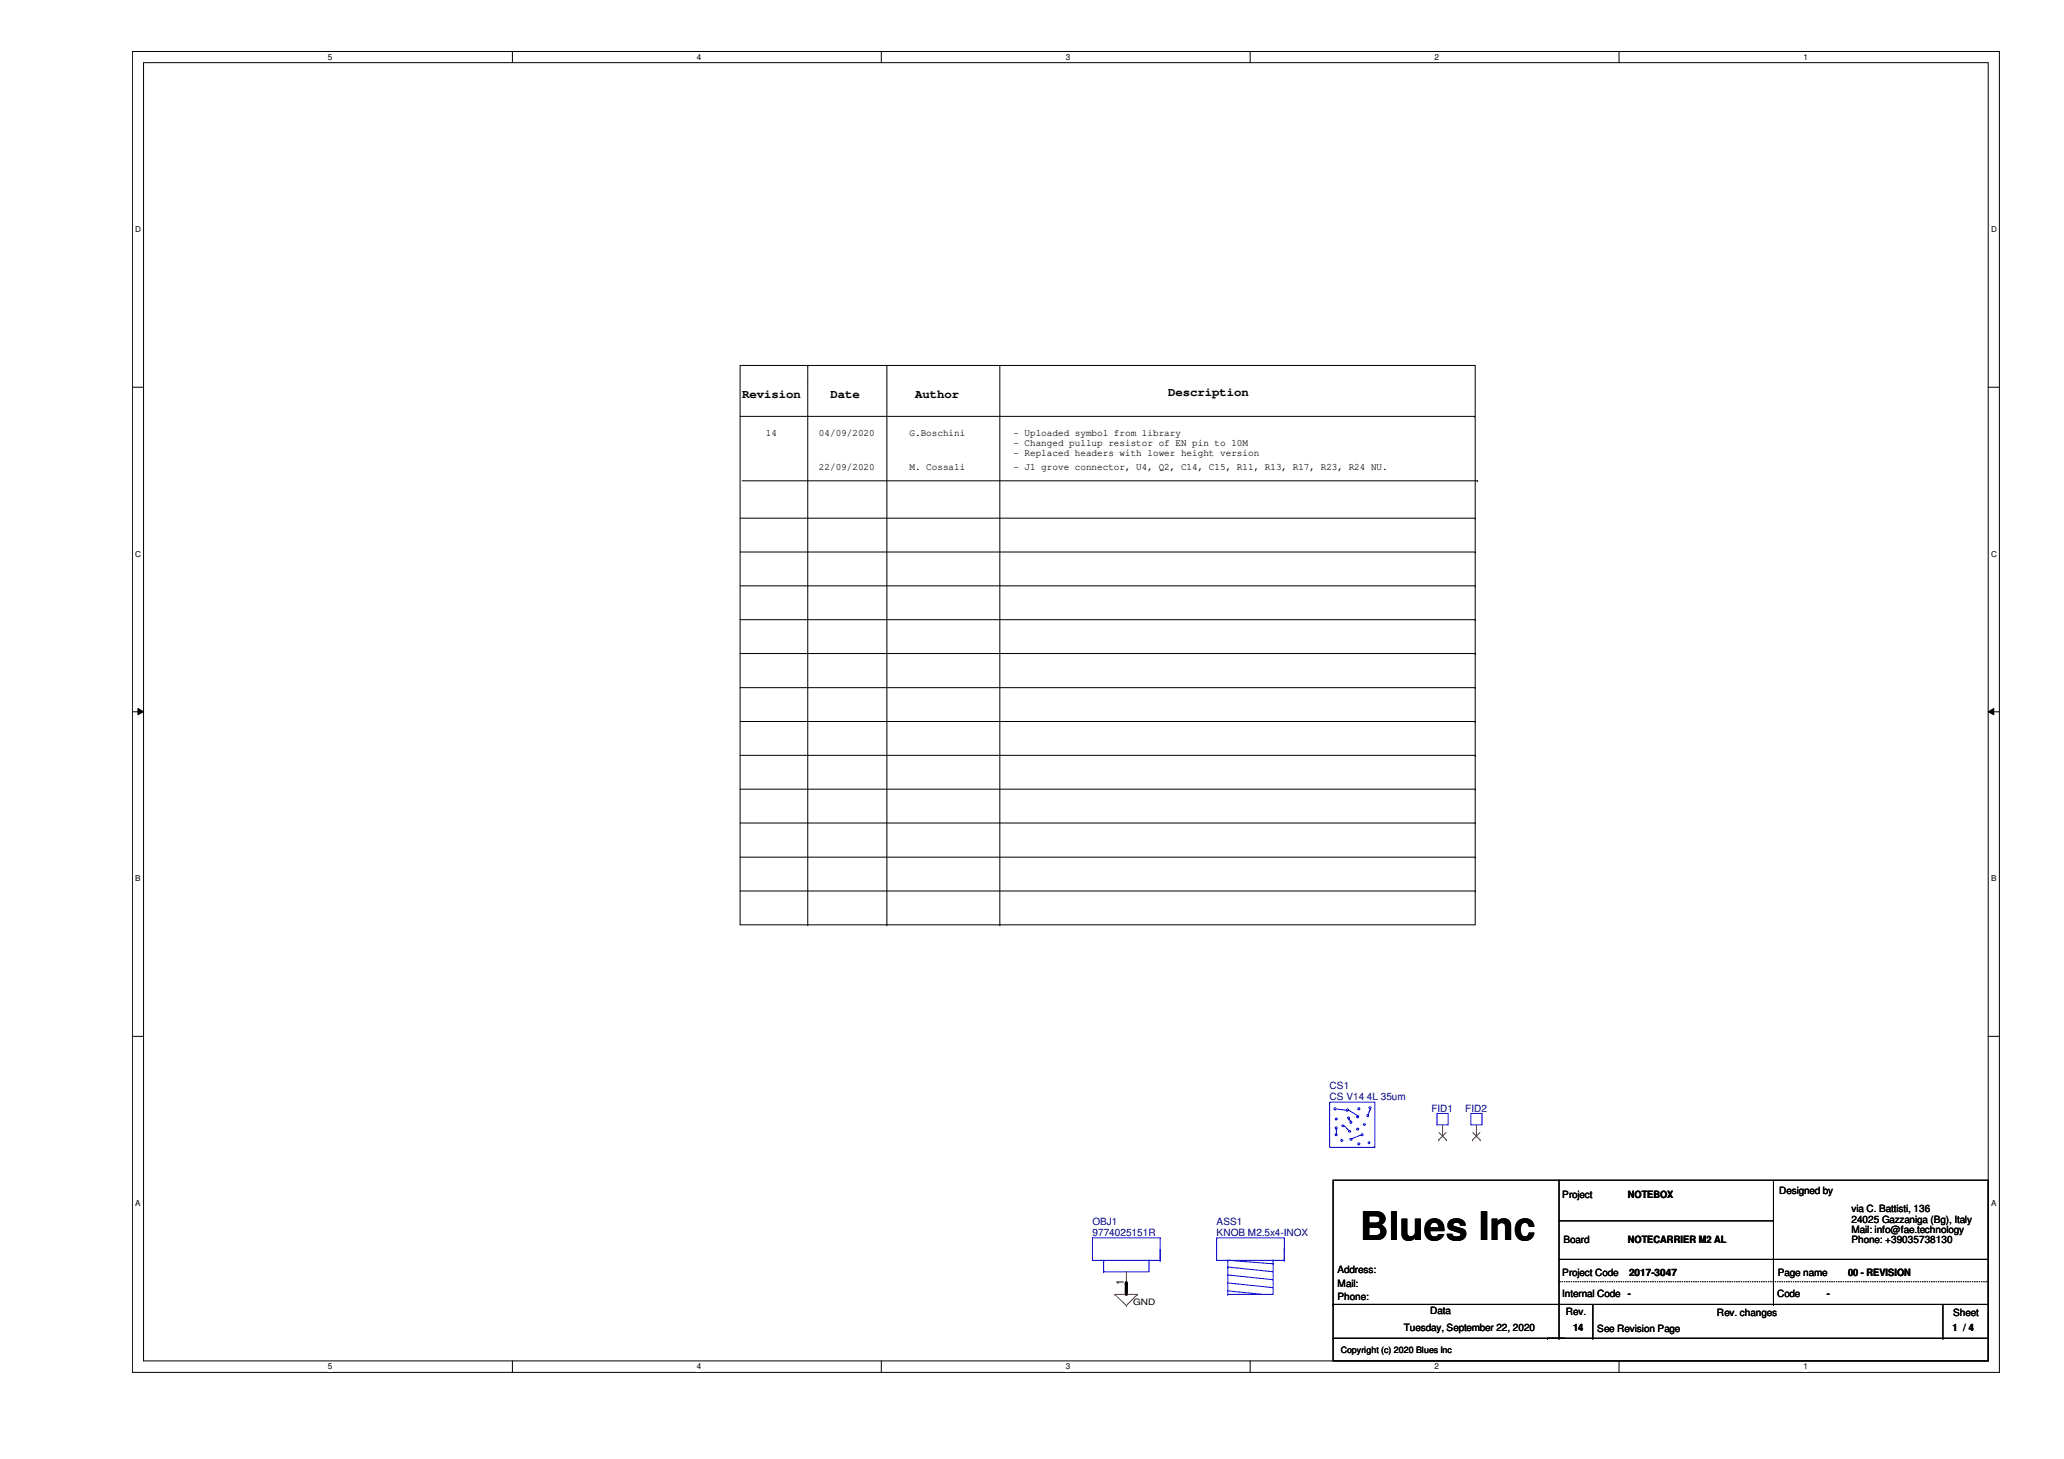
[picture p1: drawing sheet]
<svg xmlns="http://www.w3.org/2000/svg" width="297mm" height="210mm" viewBox="0 0 297 210" stroke-linecap="round" stroke-linejoin="round" font-family="sans-serif">
<path d="M19.1 7.4h268.6v190h-268.6zM20.7 9h265.4v186.8h-265.4z" fill="none" stroke="#000" stroke-width=".14"/>
<g fill="#fff">
<path d="M47.2 7.6h.6v1.3h-.6z"/>
<path d="M47.2 196h.6v1.3h-.6z"/>
</g>
<path d="M73.7 7.4v1.6M73.7 195.8v1.6" fill="none" stroke="#000" stroke-width=".14"/>
<g fill="#fff">
<path d="M100.3 7.6h.6v1.3h-.6z"/>
<path d="M100.3 196h.6v1.3h-.6z"/>
</g>
<path d="M126.8 7.4v1.6M126.8 195.8v1.6" fill="none" stroke="#000" stroke-width=".14"/>
<g fill="#fff">
<path d="M153.4 7.6h.6v1.3h-.6z"/>
<path d="M153.4 196h.6v1.3h-.6z"/>
</g>
<path d="M179.9 7.4v1.6M179.9 195.8v1.6" fill="none" stroke="#000" stroke-width=".14"/>
<g fill="#fff">
<path d="M206.5 7.6h.6v1.3h-.6z"/>
<path d="M206.5 196h.6v1.3h-.6z"/>
</g>
<path d="M233 7.4v1.6M233 195.8v1.6" fill="none" stroke="#000" stroke-width=".14"/>
<g fill="#fff">
<path d="M259.5 7.6h.6v1.3h-.6z"/>
<path d="M259.5 196h.6v1.3h-.6z"/>
<path d="M19.5 32.3h.8v1.4h-.8z"/>
<path d="M286.6 32.3h.8v1.4h-.8z"/>
<path d="M19.5 79h.8v1.3h-.8z"/>
<path d="M286.6 79h.8v1.3h-.8z"/>
</g>
<path d="M19.1 55.7h1.6M286.1 55.7h1.6" fill="none" stroke="#000" stroke-width=".14"/>
<g fill="#fff">
<path d="M19.5 125.7h.7v1.3h-.7z"/>
<path d="M286.6 125.7h.7v1.3h-.7z"/>
</g>
<path d="M19.1 102.4h1.6M19.9 101.9l.8 .5-.8 .4zM286.1 102.4l.8-.5v.9zM286.1 102.4h1.6" fill="none" stroke="#000" stroke-width=".14"/>
<path d="M19.9 101.9l.8 .5-.8 .4zM286.1 102.4l.8-.5v.9z" fill="#000"/>
<g fill="#fff">
<path d="M19.5 172.4h.7v1.3h-.7z"/>
<path d="M286.6 172.4h.7v1.3h-.7z"/>
</g>
<g fill="none" stroke="#000" stroke-width=".14">
<path d="M106.5 52.6h105.8v80.5h-105.8zM106.5 59.9h105.7M116.2 52.6h.1M116.2 52.6v80.5M127.6 52.6v80.5M143.9 52.6v80.5M212.2 59.9h.1M106.5 79.4h105.8M106.5 74.5h105.8M106.8 69.2h105.8M212.3 79.4h.1M212.3 74.5h.1"/>
<path d="M212.6 69.2h.1M106.5 84.3h105.8M106.5 89.2h105.8M106.5 94h105.8M106.5 98.9h105.8M212.3 84.3h.1M212.3 89.2h.1M212.3 94h.1M212.3 98.9h.1M106.5 103.8h105.8M106.5 108.7h105.8M106.5 113.5h105.8"/>
<path d="M106.5 118.4h105.8M212.3 103.8h.1M212.3 108.7h.1M212.3 113.5h.1M212.3 118.4h.1M106.5 123.3h105.8M106.5 128.2h105.8M116.2 133.1h.1M127.6 133.1h.1M143.9 133.1h.1M212.3 123.3h.1M212.3 128.2h.1"/>
<path d="M19.1 149.1h1.6M286.1 149.1h1.6M191.9 169.8h94.2v26h-94.2zM224.4 169.8v22.7M224.4 175.6h30.8M255.2 174.7h.1M255.2 175.6h.1M255.2 169.8v17.9M191.9 192.5h.1M191.9 187.7h.1M191.9 192.5h94.2M191.9 187.7h94.2"/>
<path d="M222.7 192.5h.1M224.4 192.5h.1M224.4 181.2h61.7M229.2 192.5h.1M229.2 187.7v4.8M255.2 187.7h.1M279.6 192.5h.1M279.6 187.7v4.8M286.1 181.2h.1"/>
</g>
<path d="M207.6 163.4h.1M207.6 161.8v1.6M212.5 163.4h.1M212.5 161.8v1.6M160.4 186.2h.1M160.4 186.2h3.3M160.4 186.2l1.7 1.6M162.1 187.8h.1M162.1 184.6h.1M162.1 183v1.6M163.7 186.2h.1M163.7 186.2l-1.6 1.6" fill="none" stroke="#f00" stroke-width=".14"/>
<path d="M224.4 184.4h61.7M286.1 184.4h.1" fill="none" stroke="#000" stroke-width=".14" stroke-dasharray="0 .3"/>
<g fill="none" stroke="#00f" stroke-width=".14">
<path d="M191.3 158.6h6.6v6.5h-6.6zM192 159.4h.2v.2h-.2zM192.3 159.6l1.5 .1M193.8 159.7h.1M193.8 159.6l.3 .1-.2 .2zM194.1 159.7l1.3 .8M195.4 159.4h.3v.2h-.3zM197.1 159.2h.2v.3h-.2zM197.2 159.6h.1M197.2 159.6l-.3 .8M157.2 178.1h.1M157.2 178.1h9.8"/>
<path d="M157.2 178.1v3.2h9.8M167 178.1h.1M167 179.7h.1M167 178.1v3.2M175.1 178.1h.1M175.1 178.1h9.7M175.1 178.1v3.2h9.7M184.8 178.1h.1M184.8 179.7h.1M184.8 178.1v3.2M192.2 160.9l.2 .1-.1 .1zM192.2 162.2h.2v.2h-.2z"/>
<path d="M192.2 163.1h.2v.3h-.2zM192.3 163.1h.1M192.3 162.5v.6M193 164l.3 .1-.2 .1zM193.2 161.9l.2 .1-.1 .1zM193.5 162l.6 .6M194 160.7l.2 .1-.1 .2zM194.1 161h.1M194.1 162.6h.1M194.1 161l.3 .3M194.1 162.7l.3 .1-.2 .1zM194.3 161.4h.2v.2h-.2z"/>
<path d="M194.3 163.8l.3 .1-.2 .1zM194.6 163.8h.1M195.3 162.3h.2v.2h-.2zM195.3 160.6h.2v.2h-.2zM195.4 160.5h.1M195.4 164.5h.3v.2h-.3zM195.9 163.3l-1.3 .5M196 163.1l.2 .1-.2 .2zM196.2 161.7l.3 .1-.2 .1zM196.8 160.4l.2 .1-.1 .2zM196.9 164.3l.2 .1-.1 .1zM206.8 160.2h1.6v1.6h-1.6z"/>
<path d="M211.7 160.2h1.6v1.6h-1.6zM158.8 181.3h.1M158.8 183h.1M158.8 181.3v1.7M165.4 181.3h.1M165.4 181.3v1.7h-6.6M167 181.3h.1M176.7 181.3h.1M176.7 186.2h.1M176.7 182.3h.1M176.7 183.4h.1M176.7 184.6h.1"/>
<path d="M176.7 185.7h.1M176.7 181.3v4.9M176.7 181.3l6.5 .5M176.7 182.3l6.5 .7M176.7 183.4l6.5 .7M176.7 184.6l6.5 .7M176.7 185.7l5 .5M183.2 181.3h.1M183.2 181.8h.1M183.2 181.3v4.9h-6.5M184.8 181.3h.1"/>
</g>
<path d="M207.1 164h.1M207.1 162.9l1.1 1.1M208.1 162.9l-1 1.1M208.2 164h.1M211.9 164h.1M212 162.9l1 1.1M213 162.9l-1.1 1.1M213 164h.1" fill="none" stroke="#804000" stroke-width=".14"/>
<path d="M162.1 184.6v1.6" fill="none" stroke="#000" stroke-width=".47"/>
<circle cx="162.1" cy="184.6" r=".23" fill="#000"/>
<text font-size="5.7" x="195.7" y="178.3">Blues Inc</text>
<g font-size="1.8">
<text x="106.8" y="57.2">Revision</text>
<text x="119.5" y="57.2">Date</text>
<text x="131.7" y="57.2">Author</text>
<text x="168.1" y="57">Description</text>
</g>
<text font-size="1.5" x="161.7" y="184.9" transform="rotate(-90 161.7 184.9)">1</text>
<g font-size="1.4">
<text x="110.2" y="62.7">14</text>
<text x="117.9" y="62.7">04/09/2020</text>
<text x="130.9" y="62.7">G.Boschini</text>
<text x="145.8" y="62.7">- Uploaded symbol from library</text>
<text x="145.8" y="64.1">- Changed pullup resistor of EN pin to 10M</text>
<text x="145.8" y="65.6">- Replaced headers with lower height version</text>
<text x="117.9" y="67.6">22/09/2020</text>
<text x="130.9" y="67.6">M. Cossali</text>
<text x="145.8" y="67.6">- J1 grove connector, U4, Q2, C14, C15, R11, R13, R17, R23, R24 NU.</text>
<text x="224.8" y="172.4">Project</text>
<text x="234.3" y="172.4">NOTEBOX</text>
<text x="256" y="171.8">Designed by</text>
<text x="225" y="178.8">Board</text>
<text x="234.3" y="178.8">NOTECARRIER M2 AL</text>
<text x="266.4" y="174.4">via C. Battisti, 136</text>
<text x="266.4" y="175.9">24025 Gazzaniga (Bg), Italy</text>
<text x="266.4" y="177.4">Mail: info@fae.technology</text>
<text x="266.4" y="178.9">Phone: +39035738130</text>
<text x="192.5" y="183.2">Address:</text>
<text x="192.5" y="185.1">Mail:</text>
<text x="224.8" y="183.5">Project Code</text>
<text x="234.4" y="183.5">2017-3047</text>
<text x="255.9" y="183.5">Page name</text>
<text x="266" y="183.5">00 - REVISION</text>
<text x="192.5" y="187.1">Phone:</text>
<text x="202" y="191.5">Tuesday, September 22, 2020</text>
<text x="205.8" y="189">Data</text>
<text x="224.8" y="186.6">Internal Code</text>
<text x="225.3" y="189.2">Rev.</text>
<text x="226.4" y="191.5">14</text>
<text x="229.9" y="191.6">See Revision Page</text>
<text x="234.3" y="186.6">-</text>
<text x="247.1" y="189.4">Rev. changes</text>
<text x="255.7" y="186.6">Code</text>
<text x="262.9" y="186.6">-</text>
<text x="281" y="191.5">1 /// 4</text>
<text x="281" y="191.5">1</text>
<text x="281.1" y="189.4">Sheet</text>
<text x="283.3" y="191.5">4</text>
</g>
<g font-size="1.4" fill="#000080">
<text x="191.3" y="156.7">CS1</text>
<text x="191.3" y="158.3">CS V14 4L 35um</text>
<text x="206" y="159.9">FID1</text>
<text x="210.9" y="159.9">FID2</text>
<text x="157.2" y="176.2">OBJ1</text>
<text x="157.2" y="177.8">9774025151R</text>
<text x="175.1" y="176.2">ASS1</text>
<text x="175.1" y="177.8">KNOB M2.5x4-INOX</text>
</g>
<g font-size="1.3">
<text x="163.1" y="187.7">GND</text>
<text x="193" y="194.7">Copyright (c) 2020 Blues Inc</text>
</g>
<g font-size="1.2">
<text x="47.2" y="8.6">5</text>
<text x="100.3" y="8.6">4</text>
<text x="153.4" y="8.6">3</text>
<text x="206.5" y="8.6">2</text>
<text x="259.5" y="8.6">1</text>
<text x="19.5" y="33.4">D</text>
<text x="286.6" y="33.4">D</text>
<text x="19.5" y="80.1">C</text>
<text x="286.6" y="80.1">C</text>
<text x="19.5" y="126.8">B</text>
<text x="286.6" y="126.8">B</text>
<text x="19.5" y="173.5">A</text>
<text x="286.6" y="173.5">A</text>
<text x="47.2" y="197">5</text>
<text x="100.3" y="197">4</text>
<text x="153.4" y="197">3</text>
<text x="206.5" y="197">2</text>
<text x="259.5" y="197">1</text>
</g>
</svg>
